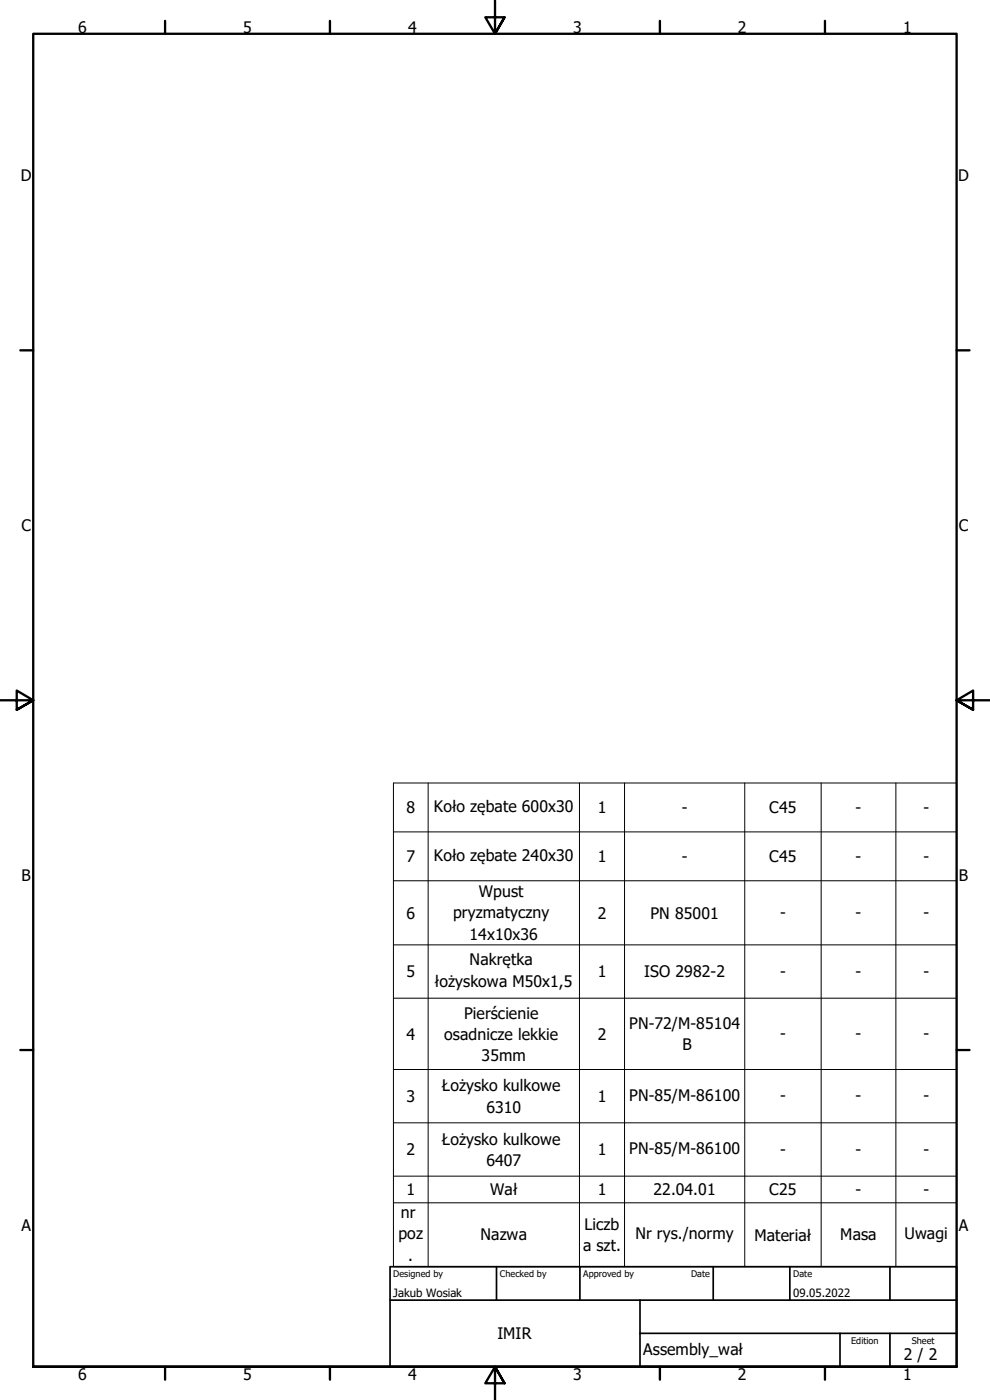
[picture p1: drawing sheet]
<svg xmlns="http://www.w3.org/2000/svg" width="297mm" height="420mm" viewBox="0 0 297 420" stroke-linecap="round" stroke-linejoin="round" font-family="sans-serif">
<!-- layer: Border (ISO) -->
<g fill="none" stroke="#000" stroke-width=".7">
<path d="M49.5 6.3v3.8M99 6.3v3.8M148.5 .2v9.9l-2.9-4.9h5.8l-2.9 4.9 2.9-4.9M198 6.3v3.8M247.5 6.3v3.8M6.1 105.1h3.9M287 105.1h3.9M0 210.2h10l-5-3v5.8l5-2.8-5 2.8M297 210.2h-10l5-3v5.8l-5-2.8 5 2.8M6.1 315.1h3.9M287 315.1h3.9M10 410.2v-400.1h277v400.1h-277h277"/>
<path d="M49.5 410.2v3.9M99 410.2v3.9M151.4 415.1l-2.9-4.9 2.9 4.9h-5.8l2.9-4.9v10M198 410.2v3.9M247.5 410.2v3.9"/>
</g>
<!-- layer: Title (ISO) -->
<path d="M117 380.2h170v30h-170zM117 390.2h170M149 380.2v10M174 380.2v10M192 390.2v20M214 380.2v10M237 380.2v10M267 380.2v10M192 400.2h95M252 400.2v10M267 400.2v10" fill="none" stroke="#000" stroke-width=".51"/>
<!-- layer: Symbol (ISO) -->
<g fill="none" stroke="#000" stroke-width=".3">
<path d="M118 235h169v145.2h-169zM128.5 235v145.2M173.9 235v145.2M187.4 235v145.2M223.5 235v145.2M246.4 235v145.2M268.8 235v145.2M118 249.7h169M118 264.3h169M118 283.6h169M118 299.6h169M118 321h169"/>
<path d="M118 337h169M118 353h169M118 361h169"/>
</g>
<g font-size="4.8">
<text x="23.4" y="9.8">6</text>
<text x="73" y="9.8">5</text>
<text x="122.4" y="9.8">4</text>
<text x="172" y="9.8">3</text>
<text x="221.4" y="9.8">2</text>
<text x="271" y="9.8">1</text>
<text x="6.2" y="54.4">D</text>
<text x="287.5" y="54.4">D</text>
<text x="6.4" y="159.4">C</text>
<text x="287.7" y="159.4">C</text>
<text x="121.9" y="244.1">8</text>
<text x="130.2" y="243.7">Koło zębate 600x30</text>
<text x="179.3" y="244.1">1</text>
<text x="204.5" y="243.9">-</text>
<text x="230.8" y="244.1">C45</text>
<text x="256.7" y="243.9">-</text>
<text x="277.1" y="243.9">-</text>
<text x="121.9" y="258.7">7</text>
<text x="130.2" y="258.4">Koło zębate 240x30</text>
<text x="179.3" y="258.7">1</text>
<text x="204.5" y="258.6">-</text>
<text x="230.8" y="258.7">C45</text>
<text x="256.7" y="258.6">-</text>
<text x="277.1" y="258.6">-</text>
<text x="6.4" y="264.4">B</text>
<text x="143.7" y="269.2">Wpust</text>
<text x="287.7" y="264.4">B</text>
<text x="121.9" y="275.7">6</text>
<text x="136" y="275.6">pryzmatyczny</text>
<text x="179.3" y="275.7">2</text>
<text x="195.2" y="275.7">PN 85001</text>
<text x="234.1" y="275.4">-</text>
<text x="256.7" y="275.4">-</text>
<text x="277.1" y="275.4">-</text>
<text x="140.9" y="282">14x10x36</text>
<text x="121.9" y="293.3">5</text>
<text x="140.9" y="289.7">Nakrętka</text>
<text x="179.3" y="293.3">1</text>
<text x="193.3" y="293.3">ISO 2982-2</text>
<text x="234.1" y="293.1">-</text>
<text x="256.7" y="293.1">-</text>
<text x="277.1" y="293.1">-</text>
<text x="130.5" y="296.1">łożyskowa M50x1,5</text>
<text x="139.3" y="305.8">Pierścienie</text>
<text x="188.8" y="308.9">PN-72/M-85104</text>
<text x="234.1" y="311.8">-</text>
<text x="256.7" y="311.8">-</text>
<text x="277.1" y="311.8">-</text>
<text x="121.9" y="312">4</text>
<text x="133.3" y="312.2">osadnicze lekkie</text>
<text x="179.3" y="312">2</text>
<text x="204.8" y="315.3">B</text>
<text x="144.5" y="318.6">35mm</text>
<text x="132.6" y="327.5">Łożysko kulkowe</text>
<text x="121.9" y="330.7">3</text>
<text x="145.9" y="333.9">6310</text>
<text x="179.3" y="330.7">1</text>
<text x="188.8" y="330.4">PN-85/M-86100</text>
<text x="234.1" y="330.5">-</text>
<text x="256.7" y="330.5">-</text>
<text x="277.1" y="330.5">-</text>
<text x="121.9" y="346.8">2</text>
<text x="132.6" y="343.5">Łożysko kulkowe</text>
<text x="179.3" y="346.7">1</text>
<text x="188.8" y="346.4">PN-85/M-86100</text>
<text x="234.1" y="346.5">-</text>
<text x="256.7" y="346.5">-</text>
<text x="277.1" y="346.5">-</text>
<text x="145.9" y="349.9">6407</text>
<text x="121.9" y="358.7">1</text>
<text x="147.1" y="358.8">Wał</text>
<text x="179.3" y="358.7">1</text>
<text x="196.1" y="358.7">22.04.01</text>
<text x="230.8" y="358.7">C25</text>
<text x="256.7" y="358.5">-</text>
<text x="277.1" y="358.5">-</text>
<text x="120.3" y="365.5">nr</text>
<text x="6.4" y="369.4">A</text>
<text x="119.6" y="371.9">poz</text>
<text x="175.4" y="369.2">Liczb</text>
<text x="190.7" y="371.9">Nr rys./normy</text>
<text x="271.4" y="371.8">Uwagi</text>
<text x="287.7" y="369.4">A</text>
<text x="144.1" y="372.3">Nazwa</text>
<text x="174.9" y="375.5">a szt.</text>
<text x="226.4" y="372.3">Materiał</text>
<text x="252.1" y="372.3">Masa</text>
<text x="122.5" y="378.3">.</text>
<text x="149.2" y="401.9">IMIR</text>
<text x="193" y="406.5">Assembly_wał</text>
<text x="271.2" y="408.1">2 / 2</text>
<text x="23.4" y="414.1">6</text>
<text x="73" y="414.1">5</text>
<text x="122.4" y="414.1">4</text>
<text x="172" y="414.1">3</text>
<text x="221.4" y="414.1">2</text>
<text x="271" y="414.1">1</text>
</g>
<g font-size="3.4">
<text x="118" y="389.1">Jakub Wosiak</text>
<text x="238" y="389.1">09.05.2022</text>
</g>
<g font-size="2.7">
<text x="118" y="383.3">Designed by</text>
<text x="150" y="383.3">Checked by</text>
<text x="175" y="383.3">Approved by</text>
<text x="207.3" y="383.1">Date</text>
<text x="238" y="383.1">Date</text>
<text x="255.4" y="403.3">Edition</text>
<text x="273.6" y="403.3">Sheet</text>
</g>
</svg>
